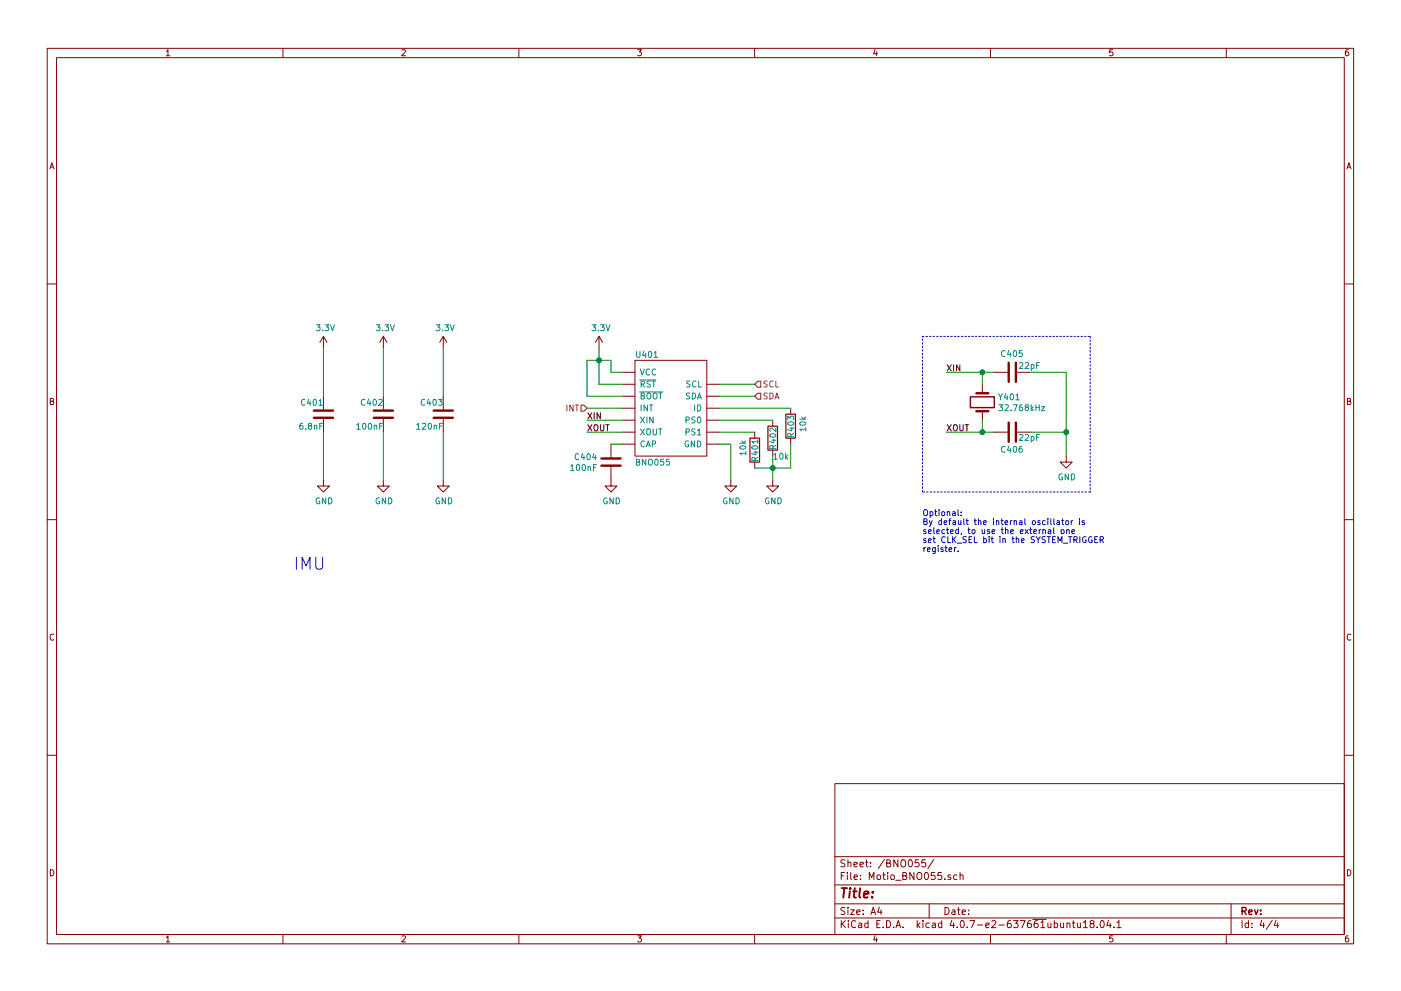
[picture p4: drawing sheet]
EESchema Schematic File Version 2
LIBS:alvaroferran
LIBS:Motio-cache
EELAYER 25 0
EELAYER END
$Descr A4 11693 8268
encoding utf-8
Sheet 4 4
Title ""
Date ""
Rev ""
Comp ""
Comment1 ""
Comment2 ""
Comment3 ""
Comment4 ""
$EndDescr
$Comp
L alvaroferran:BNO055 U401
U 1 1
P 5600 3400
F 0 "U401" H 5400 3850 50  0000 C CNN
F 1 "BNO055" H 5450 2950 50  0000 C CNN
F 2 "alvaroferran:BNO055" H 6750 2550 50  0001 C CNN
F 3 "" H 6750 2550 50  0001 C CNN
	1    5600 3400
	1    0    0    -1  
$EndComp
Wire Wire Line
	6000 3300 6300 3300
Wire Wire Line
	6300 3200 6000 3200
Wire Wire Line
	6300 3600 6000 3600
$Comp
L alvaroferran:R0402 R401
U 1 1
P 6300 3750
F 0 "R401" V 6300 3650 50  0000 L CNN
F 1 "10k" V 6200 3700 50  0000 L CNN
F 2 "Resistors_SMD:R_0402" V 6230 3750 50  0001 C CNN
F 3 "" H 6300 3750 50  0001 C CNN
	1    6300 3750
	1    0    0    -1  
$EndComp
$Comp
L alvaroferran:R0402 R402
U 1 1
P 6450 3650
F 0 "R402" V 6450 3550 50  0000 L CNN
F 1 "10k" H 6450 3500 50  0000 L CNN
F 2 "Resistors_SMD:R_0402" V 6380 3650 50  0001 C CNN
F 3 "" H 6450 3650 50  0001 C CNN
	1    6450 3650
	1    0    0    -1  
$EndComp
$Comp
L alvaroferran:R0402 R403
U 1 1
P 6600 3550
F 0 "R403" V 6600 3450 50  0000 L CNN
F 1 "10k" V 6700 3500 50  0000 L CNN
F 2 "Resistors_SMD:R_0402" V 6530 3550 50  0001 C CNN
F 3 "" H 6600 3550 50  0001 C CNN
	1    6600 3550
	1    0    0    -1  
$EndComp
Wire Wire Line
	6000 3500 6450 3500
Wire Wire Line
	6000 3400 6600 3400
Wire Wire Line
	6450 3800 6450 4000
Wire Wire Line
	5200 3400 4900 3400
Wire Wire Line
	4900 3500 5200 3500
Wire Wire Line
	4900 3600 5200 3600
Text HLabel 6300 3200 2    50   Input ~ 0
SCL
Text HLabel 6300 3300 2    50   Input ~ 0
SDA
Text HLabel 4900 3400 0    50   Input ~ 0
INT
Text Label 4900 3500 0    50   ~ 0
XIN
Text Label 4900 3600 0    50   ~ 0
XOUT
$Comp
L alvaroferran:C0402 C404
U 1 1
P 5100 3850
F 0 "C404" H 5215 3896 50  0000 L CNN
F 1 "100nF" H 5215 3805 50  0000 L CNN
F 2 "Capacitors_SMD:C_0402" H 5138 3700 50  0001 C CNN
F 3 "" H 5100 3850 50  0001 C CNN
	1    5100 3850
	-1   0    0    -1  
$EndComp
$Comp
L alvaroferran:3.3V #PWR050
U 1 1
P 5000 2900
F 0 "#PWR050" H 5000 2750 50  0001 C CNN
F 1 "3.3V" H 5015 3073 50  0000 C CNN
F 2 "" H 5000 2900 50  0001 C CNN
F 3 "" H 5000 2900 50  0001 C CNN
	1    5000 2900
	1    0    0    -1  
$EndComp
$Comp
L alvaroferran:GND #PWR051
U 1 1
P 6450 4000
F 0 "#PWR051" H 6450 3750 70  0001 C CNN
F 1 "GND" H 6455 3827 50  0000 C CNN
F 2 "" H 6450 4000 50  0001 C CNN
F 3 "" H 6450 4000 50  0001 C CNN
	1    6450 4000
	1    0    0    -1  
$EndComp
$Comp
L alvaroferran:GND #PWR052
U 1 1
P 6100 4000
F 0 "#PWR052" H 6100 3750 70  0001 C CNN
F 1 "GND" H 6105 3827 50  0000 C CNN
F 2 "" H 6100 4000 50  0001 C CNN
F 3 "" H 6100 4000 50  0001 C CNN
	1    6100 4000
	1    0    0    -1  
$EndComp
Wire Wire Line
	6000 3700 6100 3700
Wire Wire Line
	6100 3700 6100 4000
Wire Wire Line
	5100 3700 5200 3700
$Comp
L alvaroferran:GND #PWR053
U 1 1
P 5100 4000
F 0 "#PWR053" H 5100 3750 70  0001 C CNN
F 1 "GND" H 5105 3827 50  0000 C CNN
F 2 "" H 5100 4000 50  0001 C CNN
F 3 "" H 5100 4000 50  0001 C CNN
	1    5100 4000
	1    0    0    -1  
$EndComp
Wire Wire Line
	5000 3200 5200 3200
Wire Wire Line
	4900 3300 5200 3300
$Comp
L alvaroferran:3.3V #PWR054
U 1 1
P 3700 2900
F 0 "#PWR054" H 3700 2750 50  0001 C CNN
F 1 "3.3V" H 3715 3073 50  0000 C CNN
F 2 "" H 3700 2900 50  0001 C CNN
F 3 "" H 3700 2900 50  0001 C CNN
	1    3700 2900
	1    0    0    -1  
$EndComp
$Comp
L alvaroferran:GND #PWR055
U 1 1
P 3700 4000
F 0 "#PWR055" H 3700 3750 70  0001 C CNN
F 1 "GND" H 3705 3827 50  0000 C CNN
F 2 "" H 3700 4000 50  0001 C CNN
F 3 "" H 3700 4000 50  0001 C CNN
	1    3700 4000
	1    0    0    -1  
$EndComp
$Comp
L alvaroferran:C0402 C403
U 1 1
P 3700 3450
F 0 "C403" H 3700 3550 50  0000 L CNN
F 1 "120nF" H 3700 3350 50  0000 L CNN
F 2 "Capacitors_SMD:C_0402" H 3738 3300 50  0001 C CNN
F 3 "" H 3700 3450 50  0001 C CNN
	1    3700 3450
	-1   0    0    -1  
$EndComp
Wire Wire Line
	3700 3300 3700 2900
Wire Wire Line
	3700 3600 3700 4000
$Comp
L alvaroferran:3.3V #PWR056
U 1 1
P 3200 2900
F 0 "#PWR056" H 3200 2750 50  0001 C CNN
F 1 "3.3V" H 3215 3073 50  0000 C CNN
F 2 "" H 3200 2900 50  0001 C CNN
F 3 "" H 3200 2900 50  0001 C CNN
	1    3200 2900
	1    0    0    -1  
$EndComp
$Comp
L alvaroferran:GND #PWR057
U 1 1
P 3200 4000
F 0 "#PWR057" H 3200 3750 70  0001 C CNN
F 1 "GND" H 3205 3827 50  0000 C CNN
F 2 "" H 3200 4000 50  0001 C CNN
F 3 "" H 3200 4000 50  0001 C CNN
	1    3200 4000
	1    0    0    -1  
$EndComp
$Comp
L alvaroferran:C0402 C402
U 1 1
P 3200 3450
F 0 "C402" H 3200 3550 50  0000 L CNN
F 1 "100nF" H 3200 3350 50  0000 L CNN
F 2 "Capacitors_SMD:C_0402" H 3238 3300 50  0001 C CNN
F 3 "" H 3200 3450 50  0001 C CNN
	1    3200 3450
	-1   0    0    -1  
$EndComp
Wire Wire Line
	3200 3300 3200 2900
Wire Wire Line
	3200 3600 3200 4000
$Comp
L alvaroferran:3.3V #PWR058
U 1 1
P 2700 2900
F 0 "#PWR058" H 2700 2750 50  0001 C CNN
F 1 "3.3V" H 2715 3073 50  0000 C CNN
F 2 "" H 2700 2900 50  0001 C CNN
F 3 "" H 2700 2900 50  0001 C CNN
	1    2700 2900
	1    0    0    -1  
$EndComp
$Comp
L alvaroferran:GND #PWR059
U 1 1
P 2700 4000
F 0 "#PWR059" H 2700 3750 70  0001 C CNN
F 1 "GND" H 2705 3827 50  0000 C CNN
F 2 "" H 2700 4000 50  0001 C CNN
F 3 "" H 2700 4000 50  0001 C CNN
	1    2700 4000
	1    0    0    -1  
$EndComp
$Comp
L alvaroferran:C0402 C401
U 1 1
P 2700 3450
F 0 "C401" H 2700 3550 50  0000 L CNN
F 1 "6.8nF" H 2700 3350 50  0000 L CNN
F 2 "Capacitors_SMD:C_0402" H 2738 3300 50  0001 C CNN
F 3 "" H 2700 3450 50  0001 C CNN
	1    2700 3450
	-1   0    0    -1  
$EndComp
Wire Wire Line
	2700 3300 2700 2900
Wire Wire Line
	2700 3600 2700 4000
$Comp
L device:Crystal Y401
U 1 1
P 8200 3350
F 0 "Y401" V 8154 3481 50  0000 L CNN
F 1 "32.768kHz" V 8245 3481 50  0000 L CNN
F 2 "" H 8200 3350 50  0001 C CNN
F 3 "" H 8200 3350 50  0001 C CNN
	1    8200 3350
	0    1    1    0   
$EndComp
Wire Wire Line
	8200 3200 8200 3100
Wire Wire Line
	7900 3100 8300 3100
Wire Wire Line
	7900 3600 8300 3600
Wire Wire Line
	8200 3600 8200 3500
$Comp
L alvaroferran:C0402 C406
U 1 1
P 8450 3600
F 0 "C406" V 8300 3500 50  0000 L CNN
F 1 "22pF" V 8400 3650 50  0000 L CNN
F 2 "Capacitors_SMD:C_0402" H 8488 3450 50  0001 C CNN
F 3 "" H 8450 3600 50  0001 C CNN
	1    8450 3600
	0    1    -1   0   
$EndComp
$Comp
L alvaroferran:C0402 C405
U 1 1
P 8450 3100
F 0 "C405" V 8600 3000 50  0000 L CNN
F 1 "22pF" V 8500 3150 50  0000 L CNN
F 2 "Capacitors_SMD:C_0402" H 8488 2950 50  0001 C CNN
F 3 "" H 8450 3100 50  0001 C CNN
	1    8450 3100
	0    1    -1   0   
$EndComp
Connection ~ 8200 3100
Connection ~ 8200 3600
Text Label 7900 3100 0    50   ~ 0
XIN
Text Label 7900 3600 0    50   ~ 0
XOUT
$Comp
L alvaroferran:GND #PWR060
U 1 1
P 8900 3800
F 0 "#PWR060" H 8900 3550 70  0001 C CNN
F 1 "GND" H 8905 3627 50  0000 C CNN
F 2 "" H 8900 3800 50  0001 C CNN
F 3 "" H 8900 3800 50  0001 C CNN
	1    8900 3800
	1    0    0    -1  
$EndComp
Wire Wire Line
	8900 3100 8900 3800
Wire Wire Line
	8600 3600 8900 3600
Wire Wire Line
	8600 3100 8900 3100
Connection ~ 8900 3600
Wire Notes Line
	9100 4100 7700 4100
Wire Notes Line
	7700 4100 7700 2800
Wire Notes Line
	7700 2800 9100 2800
Wire Notes Line
	9100 2800 9100 4100
Text Notes 7700 4600 0    50   ~ 0
Optional:\nBy default the internal oscillator is \nselected, to use the external one \nset CLK_SEL bit in the SYSTEM_TRIGGER \nregister.
Wire Wire Line
	6300 3900 6600 3900
Connection ~ 6450 3900
Wire Wire Line
	6600 3900 6600 3700
Wire Wire Line
	5200 3100 5100 3100
Wire Wire Line
	4900 3000 4900 3300
Wire Wire Line
	4900 3000 5100 3000
Wire Wire Line
	5000 2900 5000 3200
Connection ~ 5000 3000
Wire Wire Line
	5100 3000 5100 3100
Text Notes 2450 4750 0    100  ~ 0
IMU
$EndSCHEMATC
